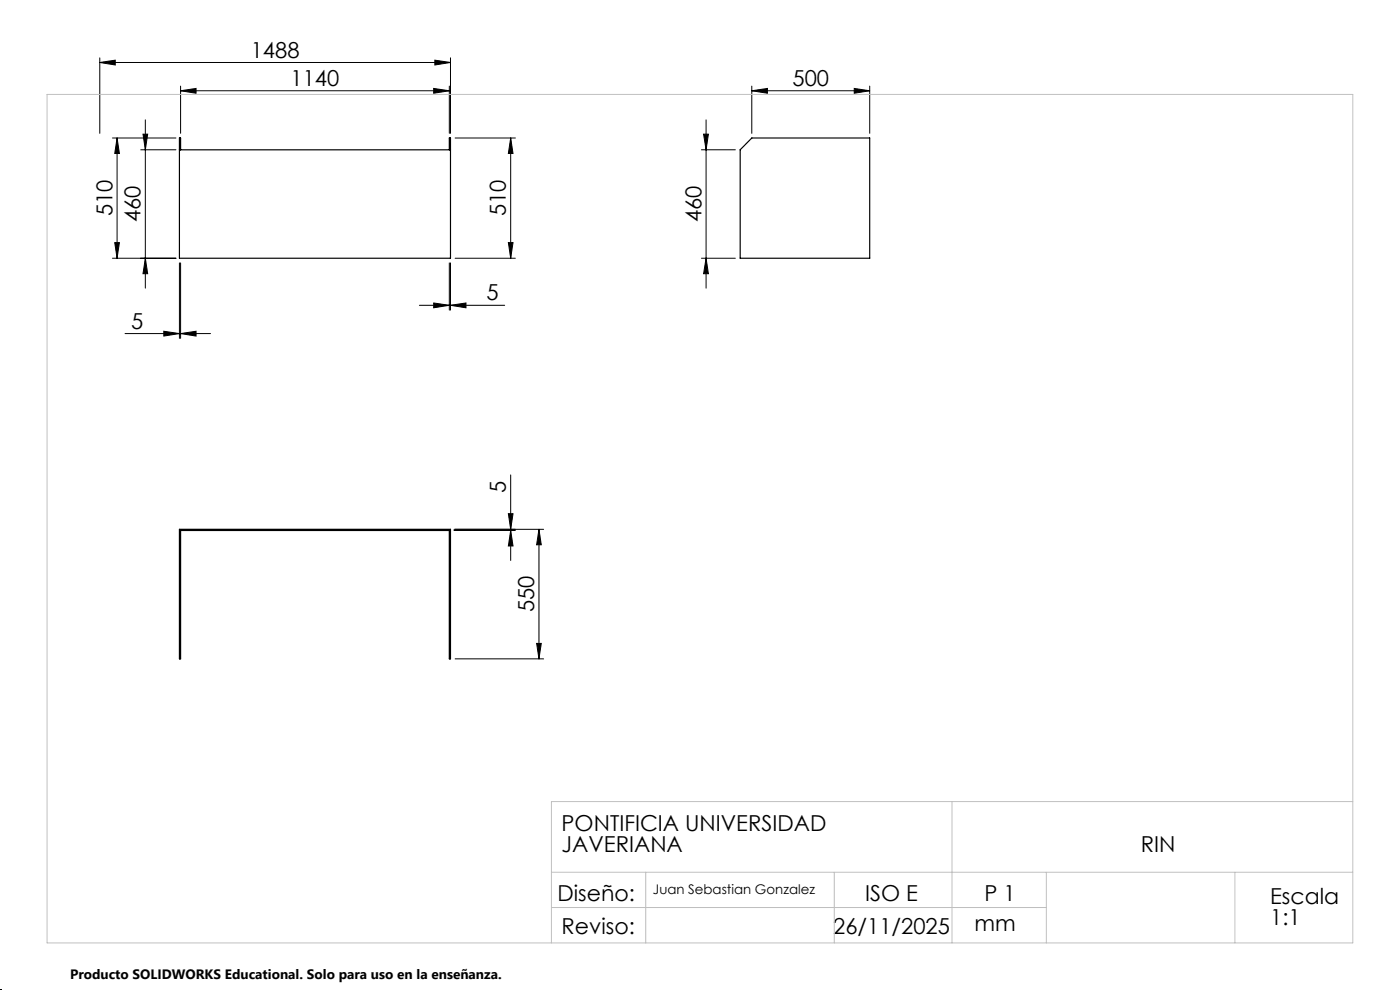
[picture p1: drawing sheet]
<svg xmlns="http://www.w3.org/2000/svg" width="297mm" height="210mm" viewBox="0 0 297 210" stroke-linecap="round" stroke-linejoin="round" font-family="sans-serif">
<path d="M38.1 31.8h57.5M38.3 31.8v-2.5h-.2v25.5h57.5v-25.5h-.3v2.5M159.5 29.3h25v25.5h-27.5v-23zM38.1 112.3h57.5v27.5h-.3v-27.3h-57v27.3h-.2z" fill="none" stroke="#000" stroke-width=".25"/>
<g fill="none" stroke="#000" stroke-width=".21">
<path d="M21.2 13.3l3.2-.5v1zM21.2 12.3v16M21.2 13.3h74.4M38.3 19.3l3.3-.5v1zM38.3 18.3v10M38.3 19.3h57M92 18.8l3.3 .5-3.3 .5zM92.3 12.8l3.3 .5-3.3 .5zM95.3 18.3v10M95.6 12.3v16M159.5 19.3l3.3-.5v1zM159.5 18.3v10"/>
<path d="M159.5 19.3h25M181.2 18.8l3.3 .5-3.3 .5zM184.5 18.3v10M23.8 29.3h13.5M24.8 29.3l.5 3.3h-1zM24.8 29.3v25.5M29.8 31.8h7.5M30.3 28.5h1l-.5 3.3zM30.8 25.4v35.7M96.6 29.3h12.7M108.3 29.3l.5 3.3h-1zM108.3 29.3v25.5"/>
<path d="M148.8 31.8h7.2M149.3 28.5h1l-.5 3.3zM149.8 25.4v35.7M23.8 54.8h13.5M24.3 51.5h1l-.5 3.3zM30.8 54.8l.5 3.3h-1zM38.1 55.8v16M38.3 55.8v16M95.3 55.8v10M95.6 55.8v10M96.6 54.8h12.7M107.8 51.5h1l-.5 3.3z"/>
<path d="M148.8 54.8h7.2M149.8 54.8l.5 3.3h-1zM26.5 70.8h18.2M34.7 70.3l3.4 .5-3.4 .5zM38.3 70.8l3.3-.5v1zM89 64.8h18.1M92 64.3l3.3 .5-3.3 .5zM95.6 64.8l3.2-.5v1zM96.3 112.3h19M96.3 112.5h13M107.8 109h1l-.5 3.3zM108.3 112.5l.5 3.3h-1z"/>
<path d="M108.3 100.7v18.2M114.3 112.3l.5 3.3h-1zM114.3 112.3v27.5M96.6 139.8h18.7M113.8 136.5h1l-.5 3.3z"/>
</g>
<path d="M0 210h.1" fill="none" stroke="#000" stroke-width=".21" stroke-dasharray="1.3 .6"/>
<path d="M10 20h277v180h-277zM202 170v30M287 170h-170v30M117 185h170M117 192.5h105M137 185v15M177 185v15M222 185v15M262 185v15" fill="none" stroke="#c0c0c0" stroke-width=".21"/>
<g fill="#000">
<path d="M38.3 19.3l3.3-.5v1zM92 18.8l3.3 .5-3.3 .5z"/>
<path d="M92.3 12.8l3.3 .5-3.3 .5zM21.2 13.3l3.2-.5v1z"/>
<path d="M159.5 19.3l3.3-.5v1zM181.2 18.8l3.3 .5-3.3 .5z"/>
<path d="M24.8 29.3l.5 3.3h-1zM24.3 51.5h1l-.5 3.3zM108.3 29.3l.5 3.3h-1zM107.8 51.5h1l-.5 3.3zM30.3 28.5h1l-.5 3.3zM30.8 54.8l.5 3.3h-1zM107.8 109h1l-.5 3.3zM108.3 112.5l.5 3.3h-1zM149.3 28.5h1l-.5 3.3zM149.8 54.8l.5 3.3h-1z"/>
<path d="M38.3 70.8l3.3-.5v1zM34.7 70.3l3.4 .5-3.4 .5z"/>
<path d="M92 64.3l3.3 .5-3.3 .5zM95.6 64.8l3.2-.5v1z"/>
<path d="M113.8 136.5h1l-.5 3.3zM114.3 112.3l.5 3.3h-1z"/>
</g>
<g font-size="4.7">
<text x="53.2" y="12.2">1488</text>
<text x="61.7" y="18.2">1140</text>
<text x="168.1" y="18.2">500</text>
<text x="23.8" y="45.9" transform="rotate(-90 23.8 45.9)">510</text>
<text x="29.8" y="47.1" transform="rotate(-90 29.8 47.1)">460</text>
<text x="107.3" y="45.9" transform="rotate(-90 107.3 45.9)">510</text>
<text x="148.8" y="47.1" transform="rotate(-90 148.8 47.1)">460</text>
<text x="103.2" y="63.7">5</text>
<text x="27.8" y="69.7">5</text>
<text x="107.3" y="104.6" transform="rotate(-90 107.3 104.6)">5</text>
<text x="113.3" y="129.9" transform="rotate(-90 113.3 129.9)">550</text>
<text x="119.1" y="176.3">PONTIFICIA UNIVERSIDAD</text>
<text x="119.1" y="180.8">JAVERIANA</text>
<text x="242" y="180.8">RIN</text>
<text x="118.3" y="191.1">Diseño:</text>
<text x="183.5" y="191.1">ISO E</text>
<text x="208.9" y="191.1">P 1</text>
<text x="269.5" y="191.8">Escala</text>
<text x="206.8" y="197.4">mm</text>
<text x="269.5" y="196.3">1:1</text>
<text x="119.1" y="198.2">Reviso:</text>
<text x="176.8" y="198.2">26/11/2025</text>
</g>
<text font-size="2.9" x="14.9" y="207.6">Producto SOLIDWORKS Educational. Solo para uso en la enseñanza.</text>
<text font-size="2.8" x="138.5" y="189.7">Juan Sebastian Gonzalez</text>
</svg>
